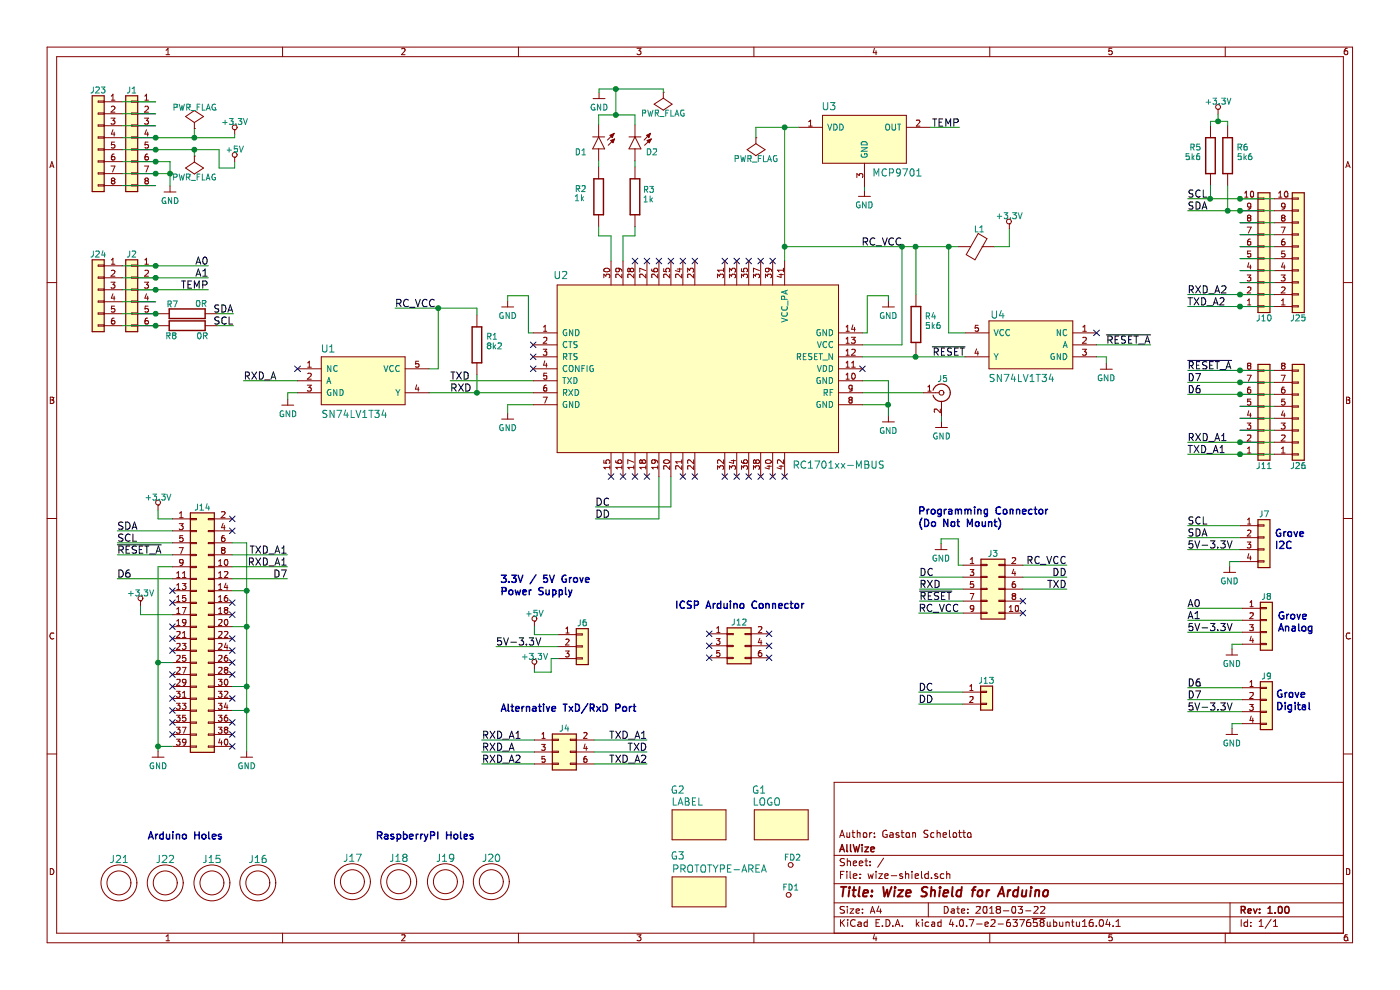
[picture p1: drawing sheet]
EESchema Schematic File Version 2
LIBS:wize-shield-rescue
LIBS:power
LIBS:wize-shield
LIBS:wize-shield-cache
EELAYER 25 0
EELAYER END
$Descr A4 11693 8268
encoding utf-8
Sheet 1 1
Title "Wize Shield for Arduino"
Date "2018-03-22"
Rev "1.00"
Comp "AllWize"
Comment1 "Author: Gaston Schelotto"
Comment2 ""
Comment3 ""
Comment4 ""
$EndDescr
$Comp
L FIDUCIAL FD1
U 1 1
P 6590 7495
F 0 "FD1" H 6605 7580 50  0000 C CNN
F 1 "FIDUCIAL" H 6615 7665 50  0001 C CNN
F 2 "WIZE-SHIELD:FIDUCIAL-08" H 6590 7495 60  0001 C CNN
F 3 "" H 6590 7495 60  0000 C CNN
F 4 "Fiducial" H 6590 7495 60  0001 C CNN "Function"
F 5 "NA" H 6590 7495 60  0001 C CNN "PN"
	1    6590 7495
	1    0    0    -1  
$EndComp
$Comp
L LOGO G1
U 1 1
P 6300 6765
F 0 "G1" H 6340 6935 60  0000 C CNN
F 1 "LOGO" H 6405 6835 60  0000 C CNN
F 2 "WIZE-SHIELD:allwize-logo-2" H 6300 6765 60  0001 C CNN
F 3 "" H 6300 6765 60  0000 C CNN
F 4 "Logo Mark" H 6300 6765 60  0001 C CNN "Function"
F 5 "NA" H 6300 6765 60  0001 C CNN "PN"
	1    6300 6765
	1    0    0    -1  
$EndComp
$Comp
L R R4
U 1 1
P 7650 2710
F 0 "R4" H 7775 2645 50  0000 C CNN
F 1 "5k6" H 7795 2725 50  0000 C CNN
F 2 "WIZE-SHIELD:R_0603" H 7650 2710 60  0001 C CNN
F 3 "" H 7650 2710 60  0000 C CNN
F 4 "Pull-up resistor" H 7650 2710 60  0001 C CNN "Function"
F 5 "ERJ-3EKF5601V" H 7650 2710 60  0001 C CNN "PN"
	1    7650 2710
	1    0    0    1   
$EndComp
$Comp
L +5V #PWR01
U 1 1
P 4465 5230
F 0 "#PWR01" H 4465 5190 50  0001 C CNN
F 1 "+5V" H 4465 5340 50  0000 C CNN
F 2 "" H 4465 5230 60  0000 C CNN
F 3 "" H 4465 5230 60  0000 C CNN
	1    4465 5230
	-1   0    0    -1  
$EndComp
$Comp
L GND #PWR02
U 1 1
P 5005 825
F 0 "#PWR02" H 5005 825 50  0001 C CNN
F 1 "GND" H 5005 755 50  0000 C CNN
F 2 "" H 5005 825 60  0000 C CNN
F 3 "" H 5005 825 60  0000 C CNN
	1    5005 825 
	1    0    0    -1  
$EndComp
$Comp
L R R2
U 1 1
P 5000 1645
F 0 "R2" H 5150 1715 50  0000 C CNN
F 1 "1k" H 5160 1640 50  0000 C CNN
F 2 "WIZE-SHIELD:R_0603" H 5000 1645 60  0001 C CNN
F 3 "" H 5000 1645 60  0000 C CNN
F 4 "Series Resistor" V 5000 1645 60  0001 C CNN "Function"
F 5 "RC0603FR-071KL" H 5000 1645 60  0001 C CNN "PN"
	1    5000 1645
	-1   0    0    -1  
$EndComp
$Comp
L LED-DIODE D1
U 1 1
P 5000 1245
F 0 "D1" H 5100 1245 50  0000 L BNN
F 1 "LED-DIODE" V 5190 1065 50  0001 L BNN
F 2 "WIZE-SHIELD:LED_0603" H 5000 1245 60  0001 C CNN
F 3 "" H 5000 1245 60  0000 C CNN
F 4 "Green LED" V 5000 1245 60  0001 C CNN "Function"
F 5 "KPT-1608LVZGCK" V 5000 1245 60  0001 C CNN "PN"
	1    5000 1245
	-1   0    0    1   
$EndComp
$Comp
L FIDUCIAL FD2
U 1 1
P 6605 7245
F 0 "FD2" H 6620 7330 50  0000 C CNN
F 1 "FIDUCIAL" H 6630 7415 50  0001 C CNN
F 2 "WIZE-SHIELD:FIDUCIAL-08" H 6605 7245 60  0001 C CNN
F 3 "" H 6605 7245 60  0000 C CNN
F 4 "Fiducial" H 6605 7245 60  0001 C CNN "Function"
F 5 "NA" H 6605 7245 60  0001 C CNN "PN"
	1    6605 7245
	1    0    0    -1  
$EndComp
Text Notes 4180 4980 0    60   ~ 12
3.3V / 5V Grove\nPower Supply
$Comp
L Conn_01x06 J2
U 1 1
P 1100 2420
F 0 "J2" H 1100 2720 50  0000 C CNN
F 1 "Conn_01x06" H 1100 2020 50  0001 C CNN
F 2 "WIZE-SHIELD:PinHeader_1x06_P2.54mm_Vertical" H 1100 2420 50  0001 C CNN
F 3 "" H 1100 2420 50  0001 C CNN
F 4 "1x6 Connector" H 1100 2420 60  0001 C CNN "Function"
F 5 "PEC06SAAN" H 1100 2420 60  0001 C CNN "PN"
	1    1100 2420
	-1   0    0    -1  
$EndComp
$Comp
L Conn_01x08 J1
U 1 1
P 1100 1150
F 0 "J1" H 1100 1550 50  0000 C CNN
F 1 "Conn_01x08" H 1100 650 50  0001 C CNN
F 2 "WIZE-SHIELD:PinHeader_1x08_P2.54mm_Vertical" H 1100 1150 50  0001 C CNN
F 3 "" H 1100 1150 50  0001 C CNN
F 4 "1x8 Connector" H 1100 1150 60  0001 C CNN "Function"
F 5 "PEC08SAAN" H 1100 1150 60  0001 C CNN "PN"
	1    1100 1150
	-1   0    0    -1  
$EndComp
$Comp
L Conn_01x10 J10
U 1 1
P 10560 2160
F 0 "J10" H 10560 2660 50  0000 C CNN
F 1 "Conn_01x10" H 10560 1560 50  0001 C CNN
F 2 "WIZE-SHIELD:PinHeader_1x10_P2.54mm_Vertical" H 10560 2160 50  0001 C CNN
F 3 "" H 10560 2160 50  0001 C CNN
F 4 "1x10 Connector" H 10560 2160 60  0001 C CNN "Function"
F 5 "PEC10SAAN" H 10560 2160 60  0001 C CNN "PN"
	1    10560 2160
	1    0    0    1   
$EndComp
$Comp
L Conn_02x05_Odd_Even J3
U 1 1
P 8245 4920
F 0 "J3" H 8295 5220 50  0000 C CNN
F 1 "Conn_02x05_Odd_Even" H 8295 4620 50  0001 C CNN
F 2 "WIZE-SHIELD:PinHeader_2x05_P1.27mm_Vertical_SMD" H 8245 4920 50  0001 C CNN
F 3 "" H 8245 4920 50  0001 C CNN
F 4 "2x5 Connector" H 8245 4920 60  0001 C CNN "Function"
F 5 "NA" H 8245 4920 60  0001 C CNN "PN"
	1    8245 4920
	1    0    0    -1  
$EndComp
$Comp
L Conn_01x08 J11
U 1 1
P 10560 3495
F 0 "J11" H 10560 3895 50  0000 C CNN
F 1 "Conn_01x08" H 10560 2995 50  0001 C CNN
F 2 "WIZE-SHIELD:PinHeader_1x08_P2.54mm_Vertical" H 10560 3495 50  0001 C CNN
F 3 "" H 10560 3495 50  0001 C CNN
F 4 "1x8 Connector" H 10560 3495 60  0001 C CNN "Function"
F 5 "PEC08SAAN" H 10560 3495 60  0001 C CNN "PN"
	1    10560 3495
	1    0    0    1   
$EndComp
$Comp
L Conn_01x03 J6
U 1 1
P 4865 5400
F 0 "J6" H 4865 5600 50  0000 C CNN
F 1 "Conn_01x03" H 4865 5200 50  0001 C CNN
F 2 "WIZE-SHIELD:PinHeader_1x03_P2.54mm_Vertical" H 4865 5400 50  0001 C CNN
F 3 "" H 4865 5400 50  0001 C CNN
F 4 "1x3 Connector" H 4865 5400 60  0001 C CNN "Function"
F 5 "PEC03SAAN" H 4865 5400 60  0001 C CNN "PN"
	1    4865 5400
	1    0    0    -1  
$EndComp
$Comp
L Conn_01x04 J7
U 1 1
P 10560 4490
F 0 "J7" H 10560 4690 50  0000 C CNN
F 1 "Conn_01x04" H 10560 4190 50  0001 C CNN
F 2 "WIZE-SHIELD:GROVE-TH-1x04-P2.00mm_Horizontal" H 10560 4490 50  0001 C CNN
F 3 "" H 10560 4490 50  0001 C CNN
F 4 "1x4 Connector" H 10560 4490 60  0001 C CNN "Function"
F 5 "110990037" H 10560 4490 60  0001 C CNN "PN"
	1    10560 4490
	1    0    0    -1  
$EndComp
$Comp
L R R3
U 1 1
P 5305 1645
F 0 "R3" H 5190 1710 50  0000 C CNN
F 1 "1k" H 5195 1630 50  0000 C CNN
F 2 "WIZE-SHIELD:R_0603" H 5305 1645 60  0001 C CNN
F 3 "" H 5305 1645 60  0000 C CNN
F 4 "Series Resistor" V 5305 1645 60  0001 C CNN "Function"
F 5 "RC0603FR-071KL" H 5305 1645 60  0001 C CNN "PN"
	1    5305 1645
	-1   0    0    -1  
$EndComp
$Comp
L LED-DIODE D2
U 1 1
P 5305 1245
F 0 "D2" H 5115 1245 50  0000 L BNN
F 1 "LED-DIODE" V 5495 1065 50  0001 L BNN
F 2 "WIZE-SHIELD:LED_0603" H 5305 1245 60  0001 C CNN
F 3 "" H 5305 1245 60  0000 C CNN
F 4 "Green LED" V 5305 1245 60  0001 C CNN "Function"
F 5 "KPT-1608LVZGCK" V 5305 1245 60  0001 C CNN "PN"
	1    5305 1245
	-1   0    0    1   
$EndComp
Wire Wire Line
	5000 1895 5000 1970
Wire Wire Line
	5000 1970 5105 1970
Wire Wire Line
	5105 1970 5105 2180
Wire Wire Line
	5205 2180 5205 1970
Wire Wire Line
	5205 1970 5305 1970
Wire Wire Line
	5305 1970 5305 1895
Wire Wire Line
	5000 1395 5000 1345
Wire Wire Line
	5305 1395 5305 1345
Wire Wire Line
	5000 1045 5000 960 
Wire Wire Line
	5000 960  5305 960 
Wire Wire Line
	5305 960  5305 1045
Wire Wire Line
	5005 775  5005 745 
Wire Wire Line
	5005 745  5540 745 
Wire Wire Line
	5145 745  5145 960 
Connection ~ 5145 960 
$Comp
L Ferrite_Bead L1
U 1 1
P 8155 2060
F 0 "L1" V 8005 2085 50  0000 C CNN
F 1 "Ferrite_Bead" V 8305 2060 50  0001 C CNN
F 2 "WIZE-SHIELD:R_0603" V 8085 2060 50  0001 C CNN
F 3 "" H 8155 2060 50  0001 C CNN
F 4 "Ferrite Bead" V 8155 2060 60  0001 C CNN "Function"
F 5 "BLM18SG331TN1" V 8155 2060 60  0001 C CNN "PN"
	1    8155 2060
	0    1    1    0   
$EndComp
NoConn ~ 7205 3080
NoConn ~ 6055 2180
NoConn ~ 6155 2180
NoConn ~ 6255 2180
NoConn ~ 6355 2180
NoConn ~ 6455 2180
NoConn ~ 5305 2180
NoConn ~ 5405 2180
NoConn ~ 5505 2180
NoConn ~ 5605 2180
NoConn ~ 5705 2180
NoConn ~ 5805 2180
Wire Wire Line
	7680 4820 8045 4820
Text Label 7680 4820 0    60   ~ 0
DC
Wire Wire Line
	7680 4920 8045 4920
Text Label 7680 4920 0    60   ~ 0
RXD
Wire Wire Line
	7680 5020 8045 5020
Text Label 7680 5020 0    60   ~ 0
~RESET~
$Comp
L GND #PWR03
U 1 1
P 7860 4590
F 0 "#PWR03" H 7860 4590 50  0001 C CNN
F 1 "GND" H 7860 4520 50  0000 C CNN
F 2 "" H 7860 4590 60  0000 C CNN
F 3 "" H 7860 4590 60  0000 C CNN
	1    7860 4590
	1    0    0    -1  
$EndComp
Wire Wire Line
	7860 4540 7860 4500
Wire Wire Line
	7860 4500 8005 4500
Wire Wire Line
	8005 4500 8005 4720
Wire Wire Line
	8005 4720 8045 4720
Wire Wire Line
	7675 5120 8045 5120
Text Label 7675 5120 0    60   ~ 0
RC_VCC
Wire Wire Line
	8910 4720 8545 4720
Text Label 8910 4720 2    60   ~ 0
RC_VCC
Wire Wire Line
	8910 4820 8545 4820
Text Label 8910 4820 2    60   ~ 0
DD
Wire Wire Line
	8910 4920 8545 4920
Text Label 8910 4920 2    60   ~ 0
TXD
NoConn ~ 8545 5020
NoConn ~ 8545 5120
Text Notes 7670 4410 0    60   ~ 12
Programming Connector\n(Do Not Mount)
$Comp
L GND #PWR04
U 1 1
P 7420 2565
F 0 "#PWR04" H 7420 2565 50  0001 C CNN
F 1 "GND" H 7420 2495 50  0000 C CNN
F 2 "" H 7420 2565 60  0000 C CNN
F 3 "" H 7420 2565 60  0000 C CNN
	1    7420 2565
	1    0    0    -1  
$EndComp
Wire Wire Line
	7420 2515 7420 2470
Wire Wire Line
	7420 2470 7245 2470
Wire Wire Line
	7245 2470 7245 2780
Wire Wire Line
	7245 2780 7205 2780
$Comp
L GND #PWR05
U 1 1
P 7420 3525
F 0 "#PWR05" H 7420 3525 50  0001 C CNN
F 1 "GND" H 7420 3455 50  0000 C CNN
F 2 "" H 7420 3525 60  0000 C CNN
F 3 "" H 7420 3525 60  0000 C CNN
	1    7420 3525
	1    0    0    -1  
$EndComp
Wire Wire Line
	7420 3475 7420 3180
Wire Wire Line
	7420 3180 7205 3180
Wire Wire Line
	7205 3380 7420 3380
Connection ~ 7420 3380
Wire Wire Line
	7535 2060 7535 2880
Wire Wire Line
	7535 2880 7205 2880
Connection ~ 7535 2060
Text Label 7535 2060 2    60   ~ 0
RC_VCC
Wire Wire Line
	8305 2060 8430 2060
Wire Wire Line
	8430 2060 8430 1910
$Comp
L +3.3V #PWR06
U 1 1
P 8430 1910
F 0 "#PWR06" H 8430 1870 50  0001 C CNN
F 1 "+3.3V" H 8430 2020 50  0000 C CNN
F 2 "" H 8430 1910 60  0000 C CNN
F 3 "" H 8430 1910 60  0000 C CNN
	1    8430 1910
	1    0    0    -1  
$EndComp
Wire Wire Line
	7205 3280 7715 3280
NoConn ~ 6155 3980
NoConn ~ 6255 3980
NoConn ~ 6355 3980
NoConn ~ 6455 3980
NoConn ~ 6555 3980
$Comp
L GND #PWR07
U 1 1
P 4240 2565
F 0 "#PWR07" H 4240 2565 50  0001 C CNN
F 1 "GND" H 4240 2495 50  0000 C CNN
F 2 "" H 4240 2565 60  0000 C CNN
F 3 "" H 4240 2565 60  0000 C CNN
	1    4240 2565
	-1   0    0    -1  
$EndComp
Wire Wire Line
	4240 2515 4240 2470
Wire Wire Line
	4240 2470 4415 2470
Wire Wire Line
	4415 2470 4415 2780
Wire Wire Line
	4415 2780 4455 2780
Text Label 8060 2980 2    60   ~ 0
~RESET~
$Comp
L GND #PWR08
U 1 1
P 4240 3500
F 0 "#PWR08" H 4240 3500 50  0001 C CNN
F 1 "GND" H 4240 3430 50  0000 C CNN
F 2 "" H 4240 3500 60  0000 C CNN
F 3 "" H 4240 3500 60  0000 C CNN
	1    4240 3500
	-1   0    0    -1  
$EndComp
Wire Wire Line
	4240 3450 4240 3380
Wire Wire Line
	4240 3380 4455 3380
NoConn ~ 6055 3980
NoConn ~ 5805 3980
NoConn ~ 5105 3980
NoConn ~ 5205 3980
NoConn ~ 5305 3980
NoConn ~ 5405 3980
NoConn ~ 5705 3980
Wire Wire Line
	5505 3980 5505 4335
Wire Wire Line
	5505 4335 4975 4335
Wire Wire Line
	5605 3980 5605 4235
Wire Wire Line
	5605 4235 4975 4235
Text Label 4975 4335 0    60   ~ 0
DD
Text Label 4975 4235 0    60   ~ 0
DC
NoConn ~ 4455 2880
NoConn ~ 4455 2980
NoConn ~ 4455 3080
Wire Wire Line
	3760 3180 4455 3180
Wire Wire Line
	3585 3280 4455 3280
Wire Wire Line
	7650 2960 7650 2980
Connection ~ 7650 2980
Wire Wire Line
	7650 2060 7650 2460
Connection ~ 7650 2060
Wire Wire Line
	6555 2060 8005 2060
$Comp
L R R1
U 1 1
P 3985 2880
F 0 "R1" H 4110 2815 50  0000 C CNN
F 1 "8k2" H 4130 2895 50  0000 C CNN
F 2 "WIZE-SHIELD:R_0603" H 3985 2880 60  0001 C CNN
F 3 "" H 3985 2880 60  0000 C CNN
F 4 "Pull-up resistor" H 3985 2880 60  0001 C CNN "Function"
F 5 "CRCW06038K20FKEA" H 3985 2880 60  0001 C CNN "PN"
	1    3985 2880
	1    0    0    1   
$EndComp
Wire Wire Line
	3985 3130 3985 3280
Connection ~ 3985 3280
Wire Wire Line
	3985 2575 3985 2630
Wire Wire Line
	3300 2575 3985 2575
Text Label 3300 2575 0    60   ~ 0
RC_VCC
Wire Wire Line
	4465 5300 4665 5300
Wire Wire Line
	4465 5300 4465 5230
$Comp
L +3.3V #PWR09
U 1 1
P 4465 5590
F 0 "#PWR09" H 4465 5550 50  0001 C CNN
F 1 "+3.3V" H 4465 5700 50  0000 C CNN
F 2 "" H 4465 5590 60  0000 C CNN
F 3 "" H 4465 5590 60  0000 C CNN
	1    4465 5590
	1    0    0    -1  
$EndComp
Wire Wire Line
	4665 5500 4605 5500
Wire Wire Line
	4605 5500 4605 5615
Wire Wire Line
	4605 5615 4465 5615
Wire Wire Line
	4465 5615 4465 5590
Wire Wire Line
	4145 5400 4665 5400
Text Label 4145 5400 0    60   ~ 0
5V-3.3V
$Comp
L +3.3V #PWR010
U 1 1
P 1960 1125
F 0 "#PWR010" H 1960 1085 50  0001 C CNN
F 1 "+3.3V" H 1960 1235 50  0000 C CNN
F 2 "" H 1960 1125 60  0000 C CNN
F 3 "" H 1960 1125 60  0000 C CNN
	1    1960 1125
	1    0    0    -1  
$EndComp
Wire Wire Line
	1020 1150 1960 1150
Wire Wire Line
	1625 1150 1625 1075
$Comp
L PWR_FLAG #FLG011
U 1 1
P 1625 1075
F 0 "#FLG011" H 1825 1120 50  0001 C CNN
F 1 "PWR_FLAG" H 1625 1255 50  0000 C CNN
F 2 "" H 1625 1075 60  0000 C CNN
F 3 "" H 1625 1075 60  0000 C CNN
	1    1625 1075
	1    0    0    -1  
$EndComp
Wire Wire Line
	1960 1150 1960 1125
Connection ~ 1625 1150
$Comp
L +5V #PWR012
U 1 1
P 1960 1355
F 0 "#PWR012" H 1960 1315 50  0001 C CNN
F 1 "+5V" H 1960 1465 50  0000 C CNN
F 2 "" H 1960 1355 60  0000 C CNN
F 3 "" H 1960 1355 60  0000 C CNN
	1    1960 1355
	1    0    0    -1  
$EndComp
Wire Wire Line
	1960 1355 1960 1405
Wire Wire Line
	1960 1405 1830 1405
Wire Wire Line
	1830 1405 1830 1250
Wire Wire Line
	1830 1250 1020 1250
$Comp
L GND #PWR013
U 1 1
P 1420 1605
F 0 "#PWR013" H 1420 1605 50  0001 C CNN
F 1 "GND" H 1420 1535 50  0000 C CNN
F 2 "" H 1420 1605 60  0000 C CNN
F 3 "" H 1420 1605 60  0000 C CNN
	1    1420 1605
	-1   0    0    -1  
$EndComp
$Comp
L RC1701xx-MBUS U2
U 1 1
P 4655 2380
F 0 "U2" H 4685 2465 60  0000 C CNN
F 1 "RC1701xx-MBUS" H 7005 880 60  0000 C CNN
F 2 "WIZE-SHIELD:RC1701xx-MBUS" H 4655 2380 60  0001 C CNN
F 3 "" H 4655 2380 60  0000 C CNN
F 4 "M-Bus High power RF Transceiver Module" H 4655 2380 60  0001 C CNN "Function"
F 5 "RC1701HP-MBUS4" H 4655 2380 60  0001 C CNN "PN"
	1    4655 2380
	1    0    0    -1  
$EndComp
$Comp
L PWR_FLAG #FLG014
U 1 1
P 1625 1305
F 0 "#FLG014" H 1825 1350 50  0001 C CNN
F 1 "PWR_FLAG" H 1625 1485 50  0000 C CNN
F 2 "" H 1625 1305 60  0000 C CNN
F 3 "" H 1625 1305 60  0000 C CNN
	1    1625 1305
	-1   0    0    1   
$EndComp
Wire Wire Line
	1625 1305 1625 1250
Connection ~ 1625 1250
Wire Wire Line
	1020 1350 1420 1350
Wire Wire Line
	1420 1350 1420 1555
Wire Wire Line
	1020 1450 1420 1450
Connection ~ 1420 1450
$Comp
L Conn_02x03_Odd_Even J4
U 1 1
P 4665 6280
F 0 "J4" H 4715 6480 50  0000 C CNN
F 1 "Conn_02x03_Odd_Even" H 4715 6080 50  0001 C CNN
F 2 "WIZE-SHIELD:PinHeader_2x03_P2.54mm_Vertical" H 4665 6280 50  0001 C CNN
F 3 "" H 4665 6280 50  0001 C CNN
F 4 "2x3 Connector" H 4665 6280 60  0001 C CNN "Function"
F 5 "PEC03DAAN" H 4665 6280 60  0001 C CNN "PN"
	1    4665 6280
	1    0    0    -1  
$EndComp
Text Notes 4180 5955 0    60   ~ 12
Alternative TxD/RxD Port
Wire Wire Line
	9920 3295 10645 3295
Text Label 9920 3095 0    60   ~ 0
~RESET_A~
$Comp
L SN74LV1T34 U1
U 1 1
P 2685 2980
F 0 "U1" H 2740 3050 60  0000 C CNN
F 1 "SN74LV1T34" H 2960 2505 60  0000 C CNN
F 2 "WIZE-SHIELD:SOT-23-5" H 2685 2980 60  0001 C CNN
F 3 "" H 2685 2980 60  0000 C CNN
F 4 "Logic Level Shifter" H 2685 2980 60  0001 C CNN "Function"
F 5 "SN74LV1T34DBVR" H 2685 2980 60  0001 C CNN "PN"
	1    2685 2980
	1    0    0    -1  
$EndComp
Wire Wire Line
	3585 3080 3660 3080
Wire Wire Line
	3660 3080 3660 2575
Connection ~ 3660 2575
NoConn ~ 2485 3080
$Comp
L GND #PWR015
U 1 1
P 2405 3385
F 0 "#PWR015" H 2405 3385 50  0001 C CNN
F 1 "GND" H 2405 3315 50  0000 C CNN
F 2 "" H 2405 3385 60  0000 C CNN
F 3 "" H 2405 3385 60  0000 C CNN
	1    2405 3385
	-1   0    0    -1  
$EndComp
Wire Wire Line
	2405 3335 2405 3280
Wire Wire Line
	2405 3280 2485 3280
Wire Wire Line
	2035 3180 2485 3180
Text Label 2035 3180 0    60   ~ 0
RXD_A
Text Label 3760 3180 0    60   ~ 0
TXD
Text Label 3760 3280 0    60   ~ 0
RXD
$Comp
L SN74LV1T34 U4
U 1 1
P 8960 2680
F 0 "U4" H 9585 2735 60  0000 C CNN
F 1 "SN74LV1T34" H 9385 2205 60  0000 C CNN
F 2 "WIZE-SHIELD:SOT-23-5" H 8960 2680 60  0001 C CNN
F 3 "" H 8960 2680 60  0000 C CNN
F 4 "Logic Level Shifter" H 8960 2680 60  0001 C CNN "Function"
F 5 "SN74LV1T34DBVR" H 8960 2680 60  0001 C CNN "PN"
	1    8960 2680
	-1   0    0    -1  
$EndComp
NoConn ~ 9160 2780
$Comp
L GND #PWR016
U 1 1
P 9240 3085
F 0 "#PWR016" H 9240 3085 50  0001 C CNN
F 1 "GND" H 9240 3015 50  0000 C CNN
F 2 "" H 9240 3085 60  0000 C CNN
F 3 "" H 9240 3085 60  0000 C CNN
	1    9240 3085
	1    0    0    -1  
$EndComp
Wire Wire Line
	9240 3035 9240 2980
Wire Wire Line
	9240 2980 9160 2980
Wire Wire Line
	9610 2880 9160 2880
Text Label 9610 2880 2    60   ~ 0
~RESET_A~
Wire Wire Line
	7205 2980 8060 2980
Wire Wire Line
	8060 2780 7925 2780
Wire Wire Line
	7925 2780 7925 2060
Connection ~ 7925 2060
$Comp
L Conn_Coaxial J5
U 1 1
P 7865 3280
F 0 "J5" H 7875 3400 50  0000 C CNN
F 1 "Conn_Coaxial" V 7980 3280 50  0001 C CNN
F 2 "WIZE-SHIELD:SMA_Jack" H 7865 3280 50  0001 C CNN
F 3 "" H 7865 3280 50  0001 C CNN
F 4 "SMA Antenna Connector" H 7865 3280 60  0001 C CNN "Function"
F 5 "PCB.SMAFRA.HT" H 7865 3280 60  0001 C CNN "PN"
	1    7865 3280
	1    0    0    -1  
$EndComp
$Comp
L GND #PWR017
U 1 1
P 7865 3570
F 0 "#PWR017" H 7865 3570 50  0001 C CNN
F 1 "GND" H 7865 3500 50  0000 C CNN
F 2 "" H 7865 3570 60  0000 C CNN
F 3 "" H 7865 3570 60  0000 C CNN
	1    7865 3570
	1    0    0    -1  
$EndComp
Wire Wire Line
	7865 3520 7865 3480
$Comp
L GND #PWR018
U 1 1
P 10270 4780
F 0 "#PWR018" H 10270 4780 50  0001 C CNN
F 1 "GND" H 10270 4710 50  0000 C CNN
F 2 "" H 10270 4780 60  0000 C CNN
F 3 "" H 10270 4780 60  0000 C CNN
	1    10270 4780
	-1   0    0    -1  
$EndComp
Wire Wire Line
	10270 4730 10270 4690
Wire Wire Line
	10270 4690 10360 4690
Text Label 9920 4390 0    60   ~ 0
SCL
Wire Wire Line
	9920 4390 10360 4390
Wire Wire Line
	9920 4490 10360 4490
Wire Wire Line
	9920 4590 10360 4590
Text Label 9920 4490 0    60   ~ 0
SDA
Text Label 9920 4590 0    60   ~ 0
5V-3.3V
$Comp
L GND #PWR019
U 1 1
P 10290 5470
F 0 "#PWR019" H 10290 5470 50  0001 C CNN
F 1 "GND" H 10290 5400 50  0000 C CNN
F 2 "" H 10290 5470 60  0000 C CNN
F 3 "" H 10290 5470 60  0000 C CNN
	1    10290 5470
	-1   0    0    -1  
$EndComp
Wire Wire Line
	10290 5420 10290 5380
Wire Wire Line
	10290 5380 10380 5380
Text Label 9920 5080 0    60   ~ 0
A0
Wire Wire Line
	9920 5080 10380 5080
Wire Wire Line
	9920 5180 10380 5180
Wire Wire Line
	9920 5280 10380 5280
Text Label 9920 5180 0    60   ~ 0
A1
Text Label 9920 5280 0    60   ~ 0
5V-3.3V
$Comp
L GND #PWR020
U 1 1
P 10290 6135
F 0 "#PWR020" H 10290 6135 50  0001 C CNN
F 1 "GND" H 10290 6065 50  0000 C CNN
F 2 "" H 10290 6135 60  0000 C CNN
F 3 "" H 10290 6135 60  0000 C CNN
	1    10290 6135
	-1   0    0    -1  
$EndComp
Wire Wire Line
	10290 6085 10290 6045
Wire Wire Line
	10290 6045 10380 6045
Text Label 9920 5745 0    60   ~ 0
D6
Wire Wire Line
	9920 5745 10380 5745
Wire Wire Line
	9920 5845 10380 5845
Wire Wire Line
	9920 5945 10380 5945
Text Label 9920 5845 0    60   ~ 0
D7
Text Label 9920 5945 0    60   ~ 0
5V-3.3V
Text Notes 10650 4595 0    60   ~ 12
Grove\nI2C
Text Notes 10675 5285 0    60   ~ 12
Grove\nAnalog
Text Notes 10660 5940 0    60   ~ 12
Grove\nDigital
Wire Wire Line
	9920 1660 10645 1660
Text Label 9920 1660 0    60   ~ 0
SCL
Wire Wire Line
	9920 1760 10645 1760
Text Label 9920 1760 0    60   ~ 0
SDA
Wire Wire Line
	1020 2220 1740 2220
Text Label 1740 2220 2    60   ~ 0
A0
Wire Wire Line
	1020 2320 1740 2320
Text Label 1740 2320 2    60   ~ 0
A1
Wire Wire Line
	1020 2420 1740 2420
Text Label 1740 2420 2    60   ~ 0
TEMP
Wire Wire Line
	9920 3095 10645 3095
Text Label 9920 3195 0    60   ~ 0
D7
Wire Wire Line
	9920 3195 10645 3195
Text Label 9920 3295 0    60   ~ 0
D6
$Comp
L MCP9701 U3
U 1 1
P 6870 965
F 0 "U3" H 6925 1045 60  0000 C CNN
F 1 "MCP9701" H 7495 490 60  0000 C CNN
F 2 "WIZE-SHIELD:SOT-23-3" H 6870 965 60  0001 C CNN
F 3 "" H 6870 965 60  0000 C CNN
F 4 "Temperature Sensors" H 6870 965 60  0001 C CNN "Function"
F 5 "MCP9701T-E/TT" H 6870 965 60  0001 C CNN "PN"
	1    6870 965 
	1    0    0    -1  
$EndComp
Wire Wire Line
	6315 1065 6670 1065
$Comp
L GND #PWR021
U 1 1
P 7220 1640
F 0 "#PWR021" H 7220 1640 50  0001 C CNN
F 1 "GND" H 7220 1570 50  0000 C CNN
F 2 "" H 7220 1640 60  0000 C CNN
F 3 "" H 7220 1640 60  0000 C CNN
	1    7220 1640
	1    0    0    -1  
$EndComp
Wire Wire Line
	7220 1590 7220 1565
Wire Wire Line
	7770 1065 8015 1065
Text Label 8015 1065 2    60   ~ 0
TEMP
Wire Wire Line
	9920 3695 10645 3695
Text Label 9920 3695 0    60   ~ 0
RXD_A1
Wire Wire Line
	9920 3795 10645 3795
Text Label 9920 3795 0    60   ~ 0
TXD_A1
Wire Wire Line
	4465 6280 4025 6280
Text Label 4025 6280 0    60   ~ 0
RXD_A
Wire Wire Line
	4965 6280 5405 6280
Text Label 5405 6280 2    60   ~ 0
TXD
Wire Wire Line
	4965 6180 5405 6180
Text Label 5405 6180 2    60   ~ 0
TXD_A1
Wire Wire Line
	4965 6380 5405 6380
Text Label 5405 6380 2    60   ~ 0
TXD_A2
Wire Wire Line
	4465 6180 4025 6180
Text Label 4025 6180 0    60   ~ 0
RXD_A1
Wire Wire Line
	4465 6380 4025 6380
Text Label 4025 6380 0    60   ~ 0
RXD_A2
Wire Wire Line
	9920 2460 10645 2460
Text Label 9920 2460 0    60   ~ 0
RXD_A2
Wire Wire Line
	9920 2560 10645 2560
Text Label 9920 2560 0    60   ~ 0
TXD_A2
Wire Wire Line
	6555 1065 6555 2180
Connection ~ 6555 2060
$Comp
L Conn_01x04 J8
U 1 1
P 10580 5180
F 0 "J8" H 10580 5380 50  0000 C CNN
F 1 "Conn_01x04" H 10580 4880 50  0001 C CNN
F 2 "WIZE-SHIELD:GROVE-TH-1x04-P2.00mm_Horizontal" H 10580 5180 50  0001 C CNN
F 3 "" H 10580 5180 50  0001 C CNN
F 4 "1x4 Connector" H 10580 5180 60  0001 C CNN "Function"
F 5 "110990037" H 10580 5180 60  0001 C CNN "PN"
	1    10580 5180
	1    0    0    -1  
$EndComp
$Comp
L Conn_01x04 J9
U 1 1
P 10580 5845
F 0 "J9" H 10580 6045 50  0000 C CNN
F 1 "Conn_01x04" H 10580 5545 50  0001 C CNN
F 2 "WIZE-SHIELD:GROVE-TH-1x04-P2.00mm_Horizontal" H 10580 5845 50  0001 C CNN
F 3 "" H 10580 5845 50  0001 C CNN
F 4 "1x4 Connector" H 10580 5845 60  0001 C CNN "Function"
F 5 "110990037" H 10580 5845 60  0001 C CNN "PN"
	1    10580 5845
	1    0    0    -1  
$EndComp
$Comp
L PWR_FLAG #FLG022
U 1 1
P 5540 770
F 0 "#FLG022" H 5740 815 50  0001 C CNN
F 1 "PWR_FLAG" H 5540 950 50  0000 C CNN
F 2 "" H 5540 770 60  0000 C CNN
F 3 "" H 5540 770 60  0000 C CNN
	1    5540 770 
	-1   0    0    1   
$EndComp
Wire Wire Line
	5540 745  5540 770 
Connection ~ 5145 745 
$Comp
L PWR_FLAG #FLG023
U 1 1
P 6315 1150
F 0 "#FLG023" H 6515 1195 50  0001 C CNN
F 1 "PWR_FLAG" H 6315 1330 50  0000 C CNN
F 2 "" H 6315 1150 60  0000 C CNN
F 3 "" H 6315 1150 60  0000 C CNN
	1    6315 1150
	-1   0    0    1   
$EndComp
Wire Wire Line
	6315 1150 6315 1065
Connection ~ 6555 1065
$Comp
L Conn_02x03_Odd_Even J12
U 1 1
P 6125 5395
F 0 "J12" H 6175 5595 50  0000 C CNN
F 1 "Conn_02x03_Odd_Even" H 6175 5195 50  0001 C CNN
F 2 "WIZE-SHIELD:PinHeader_2x03_P2.54mm_Vertical" H 6125 5395 50  0001 C CNN
F 3 "" H 6125 5395 50  0001 C CNN
F 4 "2x3 Connector" H 6125 5395 60  0001 C CNN "Function"
F 5 "NA" H 6125 5395 60  0001 C CNN "PN"
	1    6125 5395
	1    0    0    -1  
$EndComp
Text Notes 5640 5095 0    60   ~ 12
ICSP Arduino Connector
NoConn ~ 5925 5295
NoConn ~ 5925 5395
NoConn ~ 5925 5495
NoConn ~ 6425 5295
NoConn ~ 6425 5395
NoConn ~ 6425 5495
$Comp
L R R6
U 1 1
P 10255 1300
F 0 "R6" H 10380 1235 50  0000 C CNN
F 1 "5k6" H 10400 1315 50  0000 C CNN
F 2 "WIZE-SHIELD:R_0603" H 10255 1300 60  0001 C CNN
F 3 "" H 10255 1300 60  0000 C CNN
F 4 "Pull-up resistor" H 10255 1300 60  0001 C CNN "Function"
F 5 "ERJ-3EKF5601V" H 10255 1300 60  0001 C CNN "PN"
	1    10255 1300
	1    0    0    1   
$EndComp
$Comp
L R R5
U 1 1
P 10110 1300
F 0 "R5" H 10235 1235 50  0000 C CNN
F 1 "5k6" H 10255 1315 50  0000 C CNN
F 2 "WIZE-SHIELD:R_0603" H 10110 1300 60  0001 C CNN
F 3 "" H 10110 1300 60  0000 C CNN
F 4 "Pull-up resistor" H 10110 1300 60  0001 C CNN "Function"
F 5 "ERJ-3EKF5601V" H 10110 1300 60  0001 C CNN "PN"
	1    10110 1300
	-1   0    0    1   
$EndComp
Connection ~ 10110 1660
Connection ~ 10255 1760
Wire Wire Line
	10110 1050 10110 1015
Wire Wire Line
	10110 1015 10255 1015
Wire Wire Line
	10255 1015 10255 1050
Wire Wire Line
	10110 1550 10110 1660
Wire Wire Line
	10255 1550 10255 1760
$Comp
L +3.3V #PWR024
U 1 1
P 10175 955
F 0 "#PWR024" H 10175 915 50  0001 C CNN
F 1 "+3.3V" H 10175 1065 50  0000 C CNN
F 2 "" H 10175 955 60  0000 C CNN
F 3 "" H 10175 955 60  0000 C CNN
	1    10175 955 
	1    0    0    -1  
$EndComp
Wire Wire Line
	10175 955  10175 1015
Connection ~ 10175 1015
$Comp
L Conn_02x20_Odd_Even J14
U 1 1
P 1640 5235
F 0 "J14" H 1690 6235 50  0000 C CNN
F 1 "Conn_02x20_Odd_Even" H 1690 4135 50  0001 C CNN
F 2 "WIZE-SHIELD:PinHeader_2x20_P2.54mm_Vertical_Pin1_Right" H 1640 5235 50  0001 C CNN
F 3 "" H 1640 5235 50  0001 C CNN
F 4 "2x20 Connector" H 1640 5235 60  0001 C CNN "Function"
F 5 "PPTC202LFBN-RC" H 1640 5235 60  0001 C CNN "PN"
	1    1640 5235
	1    0    0    -1  
$EndComp
Wire Wire Line
	2400 4735 1940 4735
Wire Wire Line
	1940 4635 2400 4635
$Comp
L Conn_01x02 J13
U 1 1
P 8240 5780
F 0 "J13" H 8240 5880 50  0000 C CNN
F 1 "Conn_01x02" H 8240 5580 50  0001 C CNN
F 2 "WIZE-SHIELD:PinHeader_1x02_P2.54mm_Vertical" H 8240 5780 50  0001 C CNN
F 3 "" H 8240 5780 50  0001 C CNN
F 4 "1x2 Connector" H 8240 5780 60  0001 C CNN "Function"
F 5 "NA" H 8240 5780 60  0001 C CNN "PN"
	1    8240 5780
	1    0    0    -1  
$EndComp
Wire Wire Line
	7675 5780 8040 5780
Text Label 7675 5780 0    60   ~ 0
DC
Wire Wire Line
	7675 5880 8040 5880
Text Label 7675 5880 0    60   ~ 0
DD
Text Label 2400 4735 2    60   ~ 0
RXD_A1
Text Label 2400 4635 2    60   ~ 0
TXD_A1
Wire Wire Line
	980  4635 1440 4635
Text Label 980  4635 0    60   ~ 0
~RESET_A~
$Comp
L +3.3V #PWR025
U 1 1
P 1175 5060
F 0 "#PWR025" H 1175 5020 50  0001 C CNN
F 1 "+3.3V" H 1175 5170 50  0000 C CNN
F 2 "" H 1175 5060 60  0000 C CNN
F 3 "" H 1175 5060 60  0000 C CNN
	1    1175 5060
	1    0    0    -1  
$EndComp
$Comp
L GND #PWR026
U 1 1
P 1320 6325
F 0 "#PWR026" H 1320 6325 50  0001 C CNN
F 1 "GND" H 1320 6255 50  0000 C CNN
F 2 "" H 1320 6325 60  0000 C CNN
F 3 "" H 1320 6325 60  0000 C CNN
	1    1320 6325
	-1   0    0    -1  
$EndComp
Wire Wire Line
	980  4435 1440 4435
Text Label 980  4435 0    60   ~ 0
SDA
Wire Wire Line
	980  4535 1440 4535
Text Label 980  4535 0    60   ~ 0
SCL
Wire Wire Line
	980  4835 1440 4835
Text Label 980  4835 0    60   ~ 0
D6
Wire Wire Line
	2400 4835 1940 4835
Text Label 2400 4835 2    60   ~ 0
D7
Wire Wire Line
	1320 4735 1320 6275
Wire Wire Line
	1320 6235 1440 6235
Wire Wire Line
	1320 5535 1440 5535
Connection ~ 1320 6235
Wire Wire Line
	1320 4735 1440 4735
Connection ~ 1320 5535
NoConn ~ 1440 6135
NoConn ~ 1440 6035
NoConn ~ 1440 5935
NoConn ~ 1440 5835
NoConn ~ 1440 5735
NoConn ~ 1440 5635
NoConn ~ 1440 5435
NoConn ~ 1440 5335
NoConn ~ 1440 5235
NoConn ~ 1440 5035
NoConn ~ 1440 4935
Wire Wire Line
	1440 5135 1175 5135
Wire Wire Line
	1175 5135 1175 5060
$Comp
L +3.3V #PWR027
U 1 1
P 1320 4260
F 0 "#PWR027" H 1320 4220 50  0001 C CNN
F 1 "+3.3V" H 1320 4370 50  0000 C CNN
F 2 "" H 1320 4260 60  0000 C CNN
F 3 "" H 1320 4260 60  0000 C CNN
	1    1320 4260
	1    0    0    -1  
$EndComp
Wire Wire Line
	1320 4260 1320 4335
Wire Wire Line
	1320 4335 1440 4335
NoConn ~ 1940 6235
NoConn ~ 1940 6135
NoConn ~ 1940 6035
$Comp
L GND #PWR028
U 1 1
P 2060 6325
F 0 "#PWR028" H 2060 6325 50  0001 C CNN
F 1 "GND" H 2060 6255 50  0000 C CNN
F 2 "" H 2060 6325 60  0000 C CNN
F 3 "" H 2060 6325 60  0000 C CNN
	1    2060 6325
	1    0    0    -1  
$EndComp
Wire Wire Line
	2060 4535 2060 6275
Wire Wire Line
	2060 5935 1940 5935
NoConn ~ 1940 5835
NoConn ~ 1940 5635
NoConn ~ 1940 5535
NoConn ~ 1940 5435
NoConn ~ 1940 5335
Wire Wire Line
	1940 5235 2060 5235
Connection ~ 2060 5935
Wire Wire Line
	1940 5735 2060 5735
Connection ~ 2060 5735
NoConn ~ 1940 5135
NoConn ~ 1940 5035
Wire Wire Line
	1940 4935 2060 4935
Connection ~ 2060 5235
Wire Wire Line
	1940 4535 2060 4535
Connection ~ 2060 4935
NoConn ~ 1940 4435
NoConn ~ 1940 4335
$Comp
L NPTH-HOLE J21
U 1 1
P 995 7375
F 0 "J21" H 995 7575 60  0000 C CNN
F 1 "NPTH-HOLE" H 1195 7125 60  0001 C CNN
F 2 "WIZE-SHIELD:HOLE_3.10MM" H 995 7375 60  0001 C CNN
F 3 "" H 995 7375 60  0000 C CNN
F 4 "NPTH Hole" H 995 7375 60  0001 C CNN "Function"
F 5 "NA" H 995 7375 60  0001 C CNN "PN"
	1    995  7375
	1    0    0    -1  
$EndComp
$Comp
L NPTH-HOLE J22
U 1 1
P 1380 7375
F 0 "J22" H 1380 7575 60  0000 C CNN
F 1 "NPTH-HOLE" H 1580 7125 60  0001 C CNN
F 2 "WIZE-SHIELD:HOLE_3.10MM" H 1380 7375 60  0001 C CNN
F 3 "" H 1380 7375 60  0000 C CNN
F 4 "NPTH Hole" H 1380 7375 60  0001 C CNN "Function"
F 5 "NA" H 1380 7375 60  0001 C CNN "PN"
	1    1380 7375
	1    0    0    -1  
$EndComp
$Comp
L NPTH-HOLE J15
U 1 1
P 1770 7375
F 0 "J15" H 1770 7575 60  0000 C CNN
F 1 "NPTH-HOLE" H 1970 7125 60  0001 C CNN
F 2 "WIZE-SHIELD:HOLE_3.10MM" H 1770 7375 60  0001 C CNN
F 3 "" H 1770 7375 60  0000 C CNN
F 4 "NPTH Hole" H 1770 7375 60  0001 C CNN "Function"
F 5 "NA" H 1770 7375 60  0001 C CNN "PN"
	1    1770 7375
	1    0    0    -1  
$EndComp
$Comp
L NPTH-HOLE J16
U 1 1
P 2155 7375
F 0 "J16" H 2155 7575 60  0000 C CNN
F 1 "NPTH-HOLE" H 2355 7125 60  0001 C CNN
F 2 "WIZE-SHIELD:HOLE_3.10MM" H 2155 7375 60  0001 C CNN
F 3 "" H 2155 7375 60  0000 C CNN
F 4 "NPTH Hole" H 2155 7375 60  0001 C CNN "Function"
F 5 "NA" H 2155 7375 60  0001 C CNN "PN"
	1    2155 7375
	1    0    0    -1  
$EndComp
$Comp
L NPTH-HOLE J17
U 1 1
P 2945 7365
F 0 "J17" H 2945 7565 60  0000 C CNN
F 1 "NPTH-HOLE" H 3145 7115 60  0001 C CNN
F 2 "WIZE-SHIELD:HOLE_2.75MM" H 2945 7365 60  0001 C CNN
F 3 "" H 2945 7365 60  0000 C CNN
F 4 "NPTH Hole" H 2945 7365 60  0001 C CNN "Function"
F 5 "NA" H 2945 7365 60  0001 C CNN "PN"
	1    2945 7365
	1    0    0    -1  
$EndComp
$Comp
L NPTH-HOLE J18
U 1 1
P 3330 7365
F 0 "J18" H 3330 7565 60  0000 C CNN
F 1 "NPTH-HOLE" H 3530 7115 60  0001 C CNN
F 2 "WIZE-SHIELD:HOLE_2.75MM" H 3330 7365 60  0001 C CNN
F 3 "" H 3330 7365 60  0000 C CNN
F 4 "NPTH Hole" H 3330 7365 60  0001 C CNN "Function"
F 5 "NA" H 3330 7365 60  0001 C CNN "PN"
	1    3330 7365
	1    0    0    -1  
$EndComp
$Comp
L NPTH-HOLE J19
U 1 1
P 3720 7365
F 0 "J19" H 3720 7565 60  0000 C CNN
F 1 "NPTH-HOLE" H 3920 7115 60  0001 C CNN
F 2 "WIZE-SHIELD:HOLE_2.75MM" H 3720 7365 60  0001 C CNN
F 3 "" H 3720 7365 60  0000 C CNN
F 4 "NPTH Hole" H 3720 7365 60  0001 C CNN "Function"
F 5 "NA" H 3720 7365 60  0001 C CNN "PN"
	1    3720 7365
	1    0    0    -1  
$EndComp
$Comp
L NPTH-HOLE J20
U 1 1
P 4105 7365
F 0 "J20" H 4105 7565 60  0000 C CNN
F 1 "NPTH-HOLE" H 4305 7115 60  0001 C CNN
F 2 "WIZE-SHIELD:HOLE_2.75MM" H 4105 7365 60  0001 C CNN
F 3 "" H 4105 7365 60  0000 C CNN
F 4 "NPTH Hole" H 4105 7365 60  0001 C CNN "Function"
F 5 "NA" H 4105 7365 60  0001 C CNN "PN"
	1    4105 7365
	1    0    0    -1  
$EndComp
Text Notes 1235 7020 0    60   ~ 12
Arduino Holes
Text Notes 3140 7020 0    60   ~ 12
RaspberryPI Holes
$Comp
L Conn_01x08 J23
U 1 1
P 820 1150
F 0 "J23" H 820 1550 50  0000 C CNN
F 1 "Conn_01x08" H 820 650 50  0001 C CNN
F 2 "WIZE-SHIELD:PAD_1x08_P2.54mm" H 820 1150 50  0001 C CNN
F 3 "" H 820 1150 50  0001 C CNN
F 4 "1x8 Connector" H 820 1150 60  0001 C CNN "Function"
F 5 "NA" H 820 1150 60  0001 C CNN "PN"
	1    820  1150
	-1   0    0    -1  
$EndComp
Wire Wire Line
	1300 850  1020 850 
Connection ~ 1300 1150
Wire Wire Line
	1020 1050 1300 1050
Wire Wire Line
	1020 950  1300 950 
Connection ~ 1300 1250
Connection ~ 1300 1350
Connection ~ 1300 1450
Wire Wire Line
	1020 1550 1300 1550
$Comp
L Conn_01x06 J24
U 1 1
P 820 2420
F 0 "J24" H 820 2720 50  0000 C CNN
F 1 "Conn_01x06" H 820 2020 50  0001 C CNN
F 2 "WIZE-SHIELD:PAD_1x06_P2.54mm" H 820 2420 50  0001 C CNN
F 3 "" H 820 2420 50  0001 C CNN
F 4 "1x6 Connector" H 820 2420 60  0001 C CNN "Function"
F 5 "NA" H 820 2420 60  0001 C CNN "PN"
	1    820  2420
	-1   0    0    -1  
$EndComp
Connection ~ 1300 2220
Connection ~ 1300 2320
Connection ~ 1300 2420
Wire Wire Line
	1300 2520 1020 2520
Wire Wire Line
	1020 2620 1315 2620
Wire Wire Line
	1020 2720 1315 2720
$Comp
L Conn_01x10 J25
U 1 1
P 10845 2160
F 0 "J25" H 10845 2660 50  0000 C CNN
F 1 "Conn_01x10" H 10845 1560 50  0001 C CNN
F 2 "WIZE-SHIELD:PAD_1x010_P2.54mm" H 10845 2160 50  0001 C CNN
F 3 "" H 10845 2160 50  0001 C CNN
F 4 "1x10 Connector" H 10845 2160 60  0001 C CNN "Function"
F 5 "NA" H 10845 2160 60  0001 C CNN "PN"
	1    10845 2160
	1    0    0    1   
$EndComp
$Comp
L Conn_01x08 J26
U 1 1
P 10845 3495
F 0 "J26" H 10845 3895 50  0000 C CNN
F 1 "Conn_01x08" H 10845 2995 50  0001 C CNN
F 2 "WIZE-SHIELD:PAD_1x08_P2.54mm" H 10845 3495 50  0001 C CNN
F 3 "" H 10845 3495 50  0001 C CNN
F 4 "1x8 Connector" H 10845 3495 60  0001 C CNN "Function"
F 5 "NA" H 10845 3495 60  0001 C CNN "PN"
	1    10845 3495
	1    0    0    1   
$EndComp
Connection ~ 10360 1660
Connection ~ 10360 1760
Wire Wire Line
	10645 1860 10360 1860
Wire Wire Line
	10360 1960 10645 1960
Wire Wire Line
	10645 2060 10360 2060
Wire Wire Line
	10360 2160 10645 2160
Wire Wire Line
	10360 2260 10645 2260
Wire Wire Line
	10645 2360 10360 2360
Connection ~ 10360 2460
Connection ~ 10360 2560
Connection ~ 10360 3095
Connection ~ 10360 3195
Connection ~ 10360 3295
Wire Wire Line
	10645 3395 10360 3395
Wire Wire Line
	10360 3495 10645 3495
Wire Wire Line
	10645 3595 10360 3595
Connection ~ 10360 3695
Connection ~ 10360 3795
$Comp
L LOGO G2
U 1 1
P 5615 6765
F 0 "G2" H 5660 6935 60  0000 C CNN
F 1 "LABEL" H 5740 6835 60  0000 C CNN
F 2 "WIZE-SHIELD:LABEL_15x5mm" H 5615 6765 60  0001 C CNN
F 3 "" H 5615 6765 60  0000 C CNN
F 4 "Label Zone" H 5615 6765 60  0001 C CNN "Function"
F 5 "NA" H 5615 6765 60  0001 C CNN "PN"
	1    5615 6765
	1    0    0    -1  
$EndComp
$Comp
L LOGO G3
U 1 1
P 5615 7325
F 0 "G3" H 5660 7505 60  0000 C CNN
F 1 "PROTOTYPE-AREA" H 6010 7395 60  0000 C CNN
F 2 "WIZE-SHIELD:Prototype-Area_06x06_P2.54mm" H 5615 7325 60  0001 C CNN
F 3 "" H 5615 7325 60  0000 C CNN
F 4 "6x6 Prototype Area" H 5615 7325 60  0001 C CNN "Function"
F 5 "NA" H 5615 7325 60  0001 C CNN "PN"
	1    5615 7325
	1    0    0    -1  
$EndComp
$Comp
L R R7
U 1 1
P 1565 2620
F 0 "R7" V 1640 2495 50  0000 C CNN
F 1 "0R" V 1645 2735 50  0000 C CNN
F 2 "WIZE-SHIELD:R_0603" H 1565 2620 60  0001 C CNN
F 3 "" H 1565 2620 60  0000 C CNN
F 4 "Series Resistor" V 1565 2620 60  0001 C CNN "Function"
F 5 "CRCW06030000Z0EAC" H 1565 2620 60  0001 C CNN "PN"
	1    1565 2620
	0    1    -1   0   
$EndComp
Wire Wire Line
	1815 2620 1950 2620
Text Label 1950 2620 2    60   ~ 0
SDA
$Comp
L R R8
U 1 1
P 1565 2720
F 0 "R8" V 1475 2585 50  0000 C CNN
F 1 "0R" V 1475 2845 50  0000 C CNN
F 2 "WIZE-SHIELD:R_0603" H 1565 2720 60  0001 C CNN
F 3 "" H 1565 2720 60  0000 C CNN
F 4 "Series Resistor" V 1565 2720 60  0001 C CNN "Function"
F 5 "CRCW06030000Z0EAC" H 1565 2720 60  0001 C CNN "PN"
	1    1565 2720
	0    1    -1   0   
$EndComp
Wire Wire Line
	1815 2720 1950 2720
Text Label 1950 2720 2    60   ~ 0
SCL
Connection ~ 1300 2620
Connection ~ 1300 2720
$EndSCHEMATC
